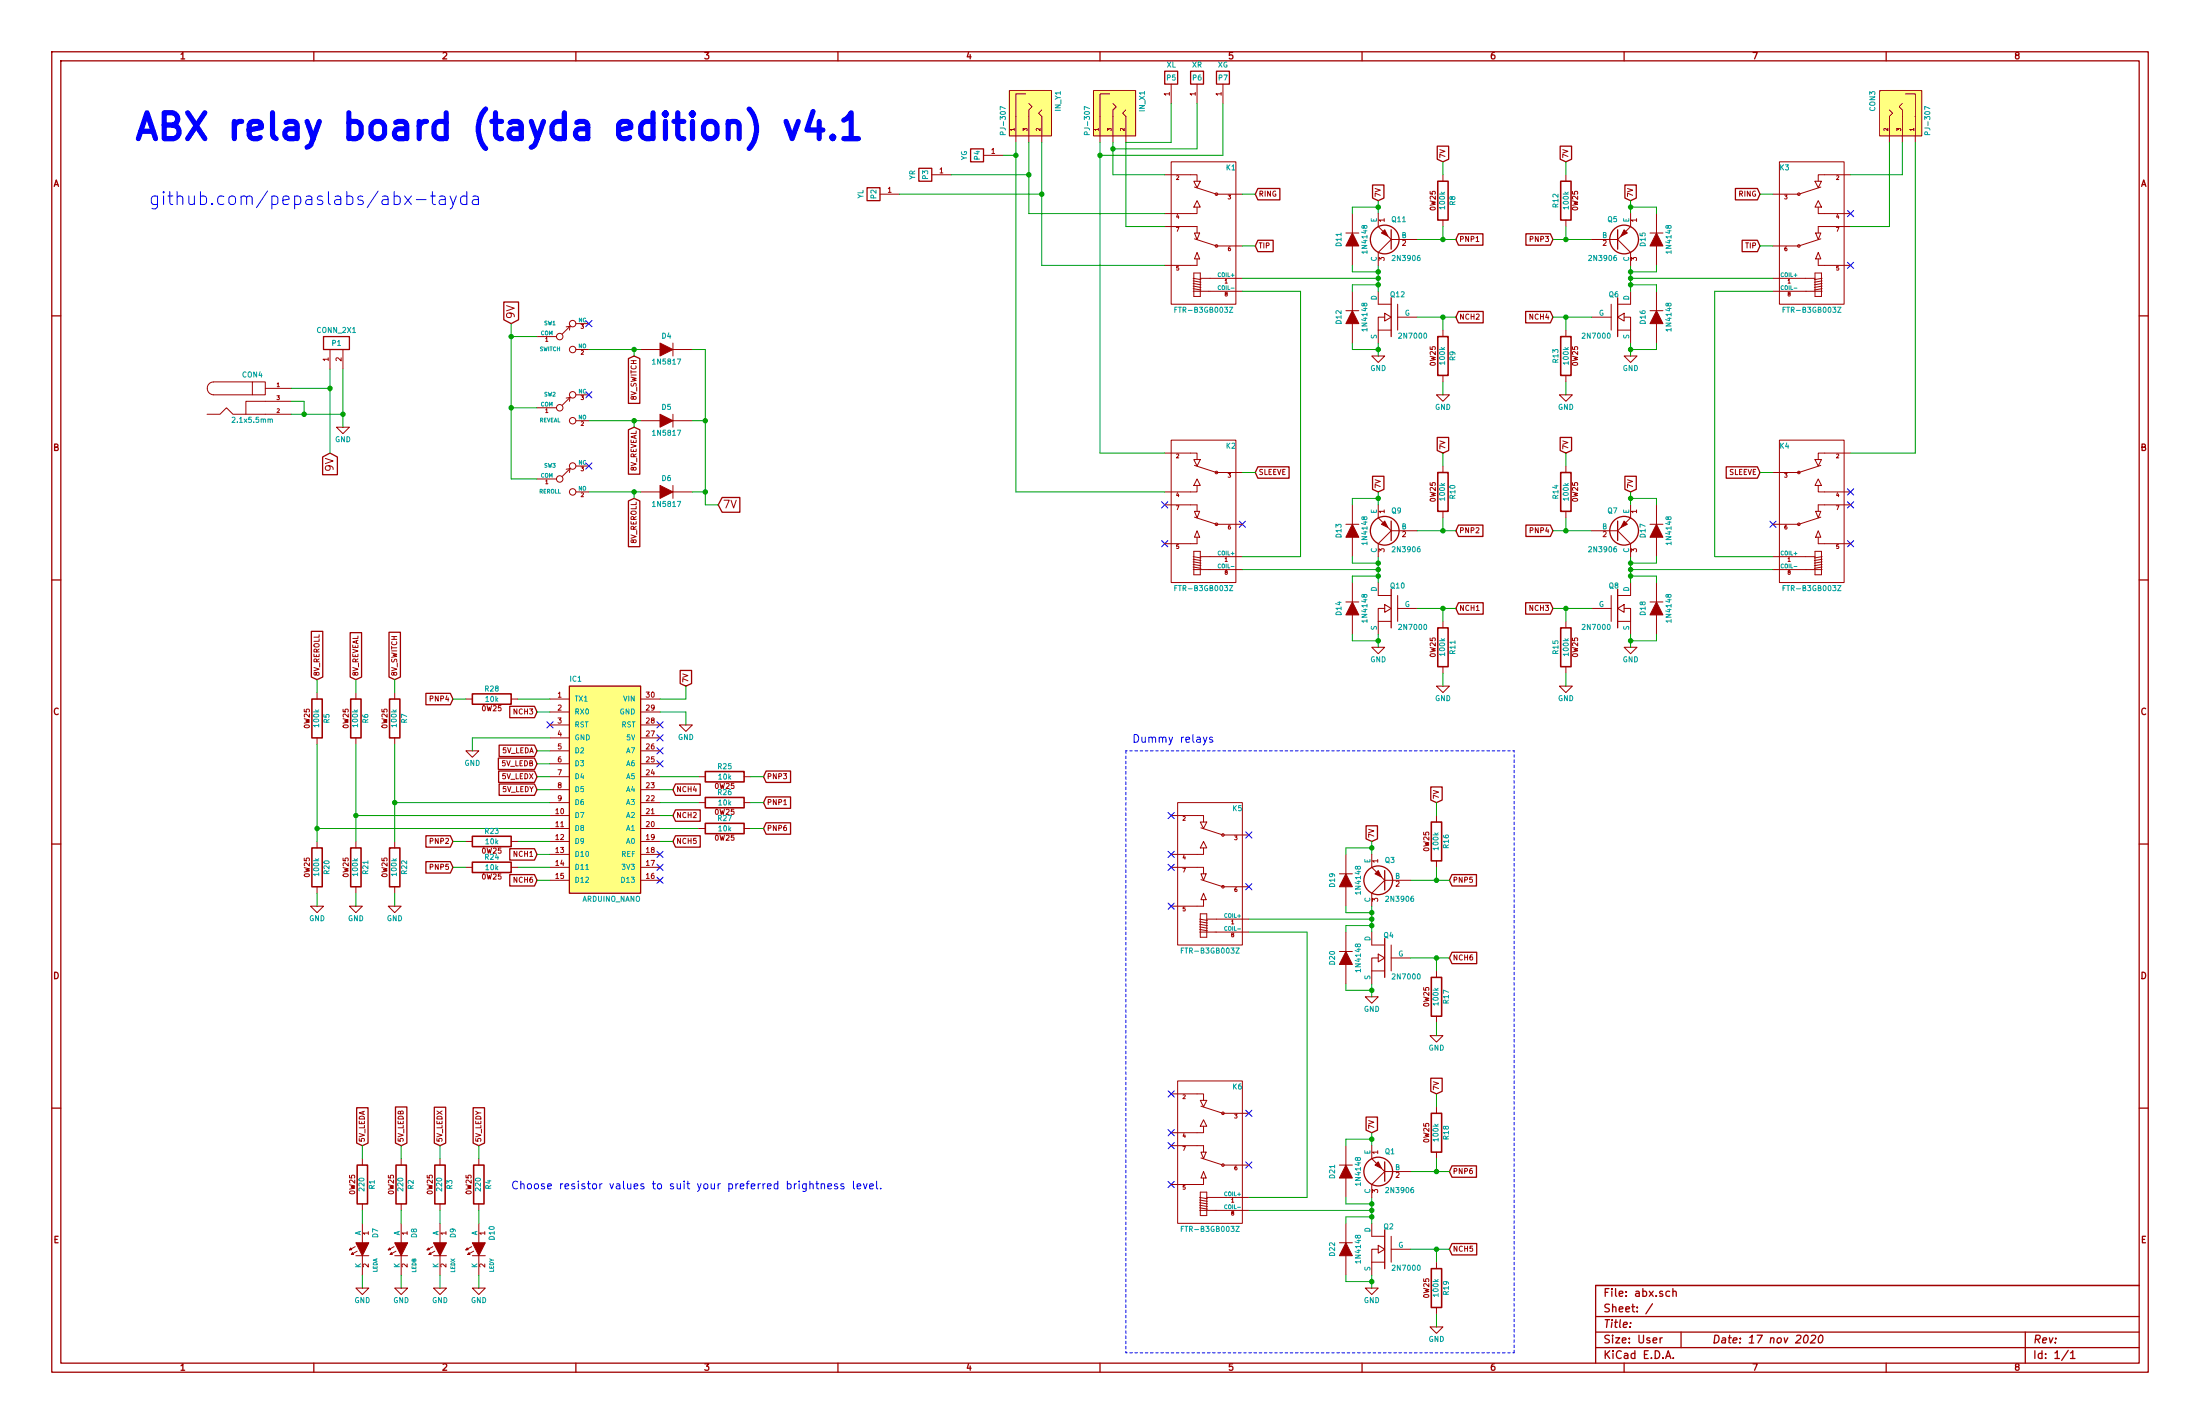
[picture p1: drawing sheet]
EESchema Schematic File Version 2
LIBS:PL_analog_ICs
LIBS:PL_capacitors
LIBS:PL_comms
LIBS:PL_connectors
LIBS:PL_diodes
LIBS:PL_displays
LIBS:PL_GPIB
LIBS:PL_inductors
LIBS:PL_LEDs
LIBS:PL_microcontrollers
LIBS:PL_mounting_holes
LIBS:PL_opamps
LIBS:PL_opto
LIBS:PL_power
LIBS:PL_references
LIBS:PL_regulators
LIBS:PL_relays
LIBS:PL_resistors
LIBS:PL_sensors
LIBS:PL_switchers
LIBS:PL_switches
LIBS:PL_transistors
LIBS:power
LIBS:device
LIBS:transistors
LIBS:conn
LIBS:linear
LIBS:regul
LIBS:74xx
LIBS:cmos4000
LIBS:adc-dac
LIBS:memory
LIBS:xilinx
LIBS:special
LIBS:microcontrollers
LIBS:dsp
LIBS:microchip
LIBS:analog_switches
LIBS:motorola
LIBS:texas
LIBS:intel
LIBS:audio
LIBS:interface
LIBS:digital-audio
LIBS:philips
LIBS:display
LIBS:cypress
LIBS:siliconi
LIBS:opto
LIBS:atmel
LIBS:contrib
LIBS:valves
EELAYER 27 0
EELAYER END
$Descr User 17000 11000
encoding utf-8
Sheet 1 1
Title ""
Date "17 nov 2020"
Rev ""
Comp ""
Comment1 ""
Comment2 ""
Comment3 ""
Comment4 ""
$EndDescr
$Comp
L CONN_2X1 P1
U 1 1
P 2600 2650
F 0 "P1" V 2600 2650 40  0000 C CNN
F 1 "CONN_2X1" V 2700 2650 40  0000 C CNN
F 2 "~" H 2650 2650 60  0000 C CNN
F 3 "~" H 2650 2650 60  0000 C CNN
	1    2600 2650
	0    -1   -1   0   
$EndComp
$Comp
L GND #PWR01
U 1 1
P 2650 3300
F 0 "#PWR01" H 2650 3100 50  0001 C CNN
F 1 "GND" H 2650 3200 40  0000 C CNN
F 2 "~" H 2650 3300 50  0000 C CNN
F 3 "~" H 2650 3300 50  0000 C CNN
	1    2650 3300
	1    0    0    -1  
$EndComp
Text GLabel 2550 3500 3    60   Input ~ 0
9V
$Comp
L LED D10
U 1 1
P 3700 9650
F 0 "D10" H 3575 9750 40  0000 C CNN
F 1 "LEDY" H 3825 9750 30  0000 C CNN
F 2 "~" H 3700 9650 60  0000 C CNN
F 3 "~" H 3700 9650 60  0000 C CNN
	1    3700 9650
	0    1    1    0   
$EndComp
$Comp
L R_0W25 R4
U 1 1
P 3700 9150
F 0 "R4" V 3780 9150 40  0000 C CNN
F 1 "220" V 3700 9150 40  0000 C CNN
F 2 "~" V 3630 9150 30  0000 C CNN
F 3 "~" H 3700 9150 30  0000 C CNN
	1    3700 9150
	1    0    0    -1  
$EndComp
$Comp
L GND #PWR02
U 1 1
P 3700 9950
F 0 "#PWR02" H 3700 9750 50  0001 C CNN
F 1 "GND" H 3700 9850 40  0000 C CNN
F 2 "~" H 3700 9950 50  0000 C CNN
F 3 "~" H 3700 9950 50  0000 C CNN
	1    3700 9950
	1    0    0    -1  
$EndComp
Text GLabel 10650 1550 1    40   Input ~ 0
7V
$Comp
L TRS35 IN_X1
U 1 1
P 8600 800
F 0 "IN_X1" H 8500 1025 40  0000 L CNN
F 1 "PJ-307" H 8850 600 40  0000 R CNN
F 2 "~" H 8600 800 60  0000 C CNN
F 3 "~" H 8600 800 60  0000 C CNN
	1    8600 800 
	0    1    1    0   
$EndComp
$Comp
L TRS35 IN_Y1
U 1 1
P 7950 800
F 0 "IN_Y1" H 7850 1025 40  0000 L CNN
F 1 "PJ-307" H 8200 600 40  0000 R CNN
F 2 "~" H 7950 800 60  0000 C CNN
F 3 "~" H 7950 800 60  0000 C CNN
	1    7950 800 
	0    1    1    0   
$EndComp
NoConn ~ 9000 3900
NoConn ~ 9000 4200
NoConn ~ 9600 4050
$Comp
L LED D9
U 1 1
P 3400 9650
F 0 "D9" H 3275 9750 40  0000 C CNN
F 1 "LEDX" H 3525 9750 30  0000 C CNN
F 2 "~" H 3400 9650 60  0000 C CNN
F 3 "~" H 3400 9650 60  0000 C CNN
	1    3400 9650
	0    1    1    0   
$EndComp
$Comp
L R_0W25 R3
U 1 1
P 3400 9150
F 0 "R3" V 3480 9150 40  0000 C CNN
F 1 "220" V 3400 9150 40  0000 C CNN
F 2 "~" V 3330 9150 30  0000 C CNN
F 3 "~" H 3400 9150 30  0000 C CNN
	1    3400 9150
	1    0    0    -1  
$EndComp
$Comp
L GND #PWR03
U 1 1
P 3400 9950
F 0 "#PWR03" H 3400 9750 50  0001 C CNN
F 1 "GND" H 3400 9850 40  0000 C CNN
F 2 "~" H 3400 9950 50  0000 C CNN
F 3 "~" H 3400 9950 50  0000 C CNN
	1    3400 9950
	1    0    0    -1  
$EndComp
$Comp
L LED D8
U 1 1
P 3100 9650
F 0 "D8" H 2975 9750 40  0000 C CNN
F 1 "LEDB" H 3225 9750 30  0000 C CNN
F 2 "~" H 3100 9650 60  0000 C CNN
F 3 "~" H 3100 9650 60  0000 C CNN
	1    3100 9650
	0    1    1    0   
$EndComp
$Comp
L R_0W25 R2
U 1 1
P 3100 9150
F 0 "R2" V 3180 9150 40  0000 C CNN
F 1 "220" V 3100 9150 40  0000 C CNN
F 2 "~" V 3030 9150 30  0000 C CNN
F 3 "~" H 3100 9150 30  0000 C CNN
	1    3100 9150
	1    0    0    -1  
$EndComp
$Comp
L GND #PWR04
U 1 1
P 3100 9950
F 0 "#PWR04" H 3100 9750 50  0001 C CNN
F 1 "GND" H 3100 9850 40  0000 C CNN
F 2 "~" H 3100 9950 50  0000 C CNN
F 3 "~" H 3100 9950 50  0000 C CNN
	1    3100 9950
	1    0    0    -1  
$EndComp
$Comp
L LED D7
U 1 1
P 2800 9650
F 0 "D7" H 2675 9750 40  0000 C CNN
F 1 "LEDA" H 2925 9750 30  0000 C CNN
F 2 "~" H 2800 9650 60  0000 C CNN
F 3 "~" H 2800 9650 60  0000 C CNN
	1    2800 9650
	0    1    1    0   
$EndComp
$Comp
L R_0W25 R1
U 1 1
P 2800 9150
F 0 "R1" V 2880 9150 40  0000 C CNN
F 1 "220" V 2800 9150 40  0000 C CNN
F 2 "~" V 2730 9150 30  0000 C CNN
F 3 "~" H 2800 9150 30  0000 C CNN
	1    2800 9150
	1    0    0    -1  
$EndComp
$Comp
L GND #PWR05
U 1 1
P 2800 9950
F 0 "#PWR05" H 2800 9750 50  0001 C CNN
F 1 "GND" H 2800 9850 40  0000 C CNN
F 2 "~" H 2800 9950 50  0000 C CNN
F 3 "~" H 2800 9950 50  0000 C CNN
	1    2800 9950
	1    0    0    -1  
$EndComp
Text GLabel 3950 2500 1    60   Input ~ 0
9V
Text GLabel 5550 3900 2    60   Input ~ 0
7V
$Comp
L DIODE D4
U 1 1
P 5150 2700
F 0 "D4" H 5150 2800 40  0000 C CNN
F 1 "1N5817" H 5150 2600 40  0000 C CNN
F 2 "~" H 5150 2700 60  0000 C CNN
F 3 "~" H 5150 2700 60  0000 C CNN
	1    5150 2700
	1    0    0    -1  
$EndComp
$Comp
L DIODE D5
U 1 1
P 5150 3250
F 0 "D5" H 5150 3350 40  0000 C CNN
F 1 "1N5817" H 5150 3150 40  0000 C CNN
F 2 "~" H 5150 3250 60  0000 C CNN
F 3 "~" H 5150 3250 60  0000 C CNN
	1    5150 3250
	1    0    0    -1  
$EndComp
$Comp
L DIODE D6
U 1 1
P 5150 3800
F 0 "D6" H 5150 3900 40  0000 C CNN
F 1 "1N5817" H 5150 3700 40  0000 C CNN
F 2 "~" H 5150 3800 60  0000 C CNN
F 3 "~" H 5150 3800 60  0000 C CNN
	1    5150 3800
	1    0    0    -1  
$EndComp
Text GLabel 4900 2750 3    40   Input ~ 0
8V_SWITCH
Text GLabel 4900 3300 3    40   Input ~ 0
8V_REVEAL
Text GLabel 4900 3850 3    40   Input ~ 0
8V_REROLL
Text GLabel 2800 8850 1    40   Input ~ 0
5V_LEDA
Text GLabel 3100 8850 1    40   Input ~ 0
5V_LEDB
Text GLabel 3400 8850 1    40   Input ~ 0
5V_LEDX
Text GLabel 3700 8850 1    40   Input ~ 0
5V_LEDY
Text GLabel 5300 5300 1    40   Input ~ 0
7V
NoConn ~ 4250 5600
NoConn ~ 5100 5900
NoConn ~ 5100 5800
$Comp
L GND #PWR06
U 1 1
P 5300 5600
F 0 "#PWR06" H 5300 5400 50  0001 C CNN
F 1 "GND" H 5300 5500 40  0000 C CNN
F 2 "~" H 5300 5600 50  0000 C CNN
F 3 "~" H 5300 5600 50  0000 C CNN
	1    5300 5600
	1    0    0    -1  
$EndComp
$Comp
L GND #PWR07
U 1 1
P 3650 5800
F 0 "#PWR07" H 3650 5600 50  0001 C CNN
F 1 "GND" H 3650 5700 40  0000 C CNN
F 2 "~" H 3650 5800 50  0000 C CNN
F 3 "~" H 3650 5800 50  0000 C CNN
	1    3650 5800
	1    0    0    -1  
$EndComp
NoConn ~ 5100 6700
NoConn ~ 5100 6600
NoConn ~ 5100 6800
NoConn ~ 5100 5600
Text GLabel 4150 5800 0    40   Input ~ 0
5V_LEDA
Text GLabel 4150 5900 0    40   Input ~ 0
5V_LEDB
Text GLabel 4150 6000 0    40   Input ~ 0
5V_LEDX
Text GLabel 4150 6100 0    40   Input ~ 0
5V_LEDY
Text GLabel 3050 5250 1    40   Input ~ 0
8V_SWITCH
Text GLabel 2750 5250 1    40   Input ~ 0
8V_REVEAL
Text GLabel 2450 5250 1    40   Input ~ 0
8V_REROLL
$Comp
L R_0W25 R7
U 1 1
P 3050 5550
F 0 "R7" V 3130 5550 40  0000 C CNN
F 1 "100k" V 3050 5550 40  0000 C CNN
F 2 "~" V 2980 5550 30  0000 C CNN
F 3 "~" H 3050 5550 30  0000 C CNN
	1    3050 5550
	1    0    0    -1  
$EndComp
$Comp
L R_0W25 R6
U 1 1
P 2750 5550
F 0 "R6" V 2830 5550 40  0000 C CNN
F 1 "100k" V 2750 5550 40  0000 C CNN
F 2 "~" V 2680 5550 30  0000 C CNN
F 3 "~" H 2750 5550 30  0000 C CNN
	1    2750 5550
	1    0    0    -1  
$EndComp
$Comp
L R_0W25 R5
U 1 1
P 2450 5550
F 0 "R5" V 2530 5550 40  0000 C CNN
F 1 "100k" V 2450 5550 40  0000 C CNN
F 2 "~" V 2380 5550 30  0000 C CNN
F 3 "~" H 2450 5550 30  0000 C CNN
	1    2450 5550
	1    0    0    -1  
$EndComp
$Comp
L RELAY_2_FORM_C K1
U 1 1
P 9300 2000
F 0 "K1" H 9050 2700 40  0000 L CNN
F 1 "FTR-B3GB003Z" H 9300 1600 40  0000 C CNN
F 2 "~" H 9295 2180 60  0000 C CNN
F 3 "~" H 9295 2180 60  0000 C CNN
	1    9300 2000
	-1   0    0    -1  
$EndComp
$Comp
L RELAY_2_FORM_C K2
U 1 1
P 9300 4150
F 0 "K2" H 9050 4850 40  0000 L CNN
F 1 "FTR-B3GB003Z" H 9300 3750 40  0000 C CNN
F 2 "~" H 9295 4330 60  0000 C CNN
F 3 "~" H 9295 4330 60  0000 C CNN
	1    9300 4150
	-1   0    0    -1  
$EndComp
$Comp
L NCH_SGD Q10
U 1 1
P 10750 4700
F 0 "Q10" H 10760 4870 40  0000 R CNN
F 1 "2N7000" H 10700 4550 40  0000 R CNN
F 2 "~" H 10750 4700 60  0000 C CNN
F 3 "~" H 10750 4700 60  0000 C CNN
	1    10750 4700
	-1   0    0    -1  
$EndComp
Text GLabel 9700 1500 2    40   Input ~ 0
RING
Text GLabel 9700 1900 2    40   Input ~ 0
TIP
$Comp
L GND #PWR08
U 1 1
P 10650 5000
F 0 "#PWR08" H 10650 4800 50  0001 C CNN
F 1 "GND" H 10650 4900 40  0000 C CNN
F 2 "~" H 10650 5000 50  0000 C CNN
F 3 "~" H 10650 5000 50  0000 C CNN
	1    10650 5000
	1    0    0    -1  
$EndComp
$Comp
L NCH_SGD Q12
U 1 1
P 10750 2450
F 0 "Q12" H 10760 2620 40  0000 R CNN
F 1 "2N7000" H 10700 2300 40  0000 R CNN
F 2 "~" H 10750 2450 60  0000 C CNN
F 3 "~" H 10750 2450 60  0000 C CNN
	1    10750 2450
	-1   0    0    -1  
$EndComp
$Comp
L GND #PWR09
U 1 1
P 10650 2750
F 0 "#PWR09" H 10650 2550 50  0001 C CNN
F 1 "GND" H 10650 2650 40  0000 C CNN
F 2 "~" H 10650 2750 50  0000 C CNN
F 3 "~" H 10650 2750 50  0000 C CNN
	1    10650 2750
	1    0    0    -1  
$EndComp
Text GLabel 10650 3800 1    40   Input ~ 0
7V
Text GLabel 9700 3650 2    40   Input ~ 0
SLEEVE
$Comp
L R_0W25 R8
U 1 1
P 11150 1550
F 0 "R8" V 11230 1550 40  0000 C CNN
F 1 "100k" V 11150 1550 40  0000 C CNN
F 2 "~" V 11080 1550 30  0000 C CNN
F 3 "~" H 11150 1550 30  0000 C CNN
	1    11150 1550
	1    0    0    -1  
$EndComp
Text GLabel 11150 1250 1    40   Input ~ 0
7V
$Comp
L R_0W25 R9
U 1 1
P 11150 2750
F 0 "R9" V 11230 2750 40  0000 C CNN
F 1 "100k" V 11150 2750 40  0000 C CNN
F 2 "~" V 11080 2750 30  0000 C CNN
F 3 "~" H 11150 2750 30  0000 C CNN
	1    11150 2750
	1    0    0    -1  
$EndComp
$Comp
L GND #PWR010
U 1 1
P 11150 3050
F 0 "#PWR010" H 11150 2850 50  0001 C CNN
F 1 "GND" H 11150 2950 40  0000 C CNN
F 2 "~" H 11150 3050 50  0000 C CNN
F 3 "~" H 11150 3050 50  0000 C CNN
	1    11150 3050
	1    0    0    -1  
$EndComp
$Comp
L R_0W25 R10
U 1 1
P 11150 3800
F 0 "R10" V 11230 3800 40  0000 C CNN
F 1 "100k" V 11150 3800 40  0000 C CNN
F 2 "~" V 11080 3800 30  0000 C CNN
F 3 "~" H 11150 3800 30  0000 C CNN
	1    11150 3800
	1    0    0    -1  
$EndComp
Text GLabel 11150 3500 1    40   Input ~ 0
7V
$Comp
L R_0W25 R11
U 1 1
P 11150 5000
F 0 "R11" V 11230 5000 40  0000 C CNN
F 1 "100k" V 11150 5000 40  0000 C CNN
F 2 "~" V 11080 5000 30  0000 C CNN
F 3 "~" H 11150 5000 30  0000 C CNN
	1    11150 5000
	1    0    0    -1  
$EndComp
$Comp
L GND #PWR011
U 1 1
P 11150 5300
F 0 "#PWR011" H 11150 5100 50  0001 C CNN
F 1 "GND" H 11150 5200 40  0000 C CNN
F 2 "~" H 11150 5300 50  0000 C CNN
F 3 "~" H 11150 5300 50  0000 C CNN
	1    11150 5300
	1    0    0    -1  
$EndComp
Text GLabel 11250 1850 2    40   Input ~ 0
PNP1
Text GLabel 11250 2450 2    40   Input ~ 0
NCH2
Text GLabel 11250 4100 2    40   Input ~ 0
PNP2
Text GLabel 11250 4700 2    40   Input ~ 0
NCH1
Text GLabel 12600 1550 1    40   Input ~ 0
7V
$Comp
L TRS35 CON3
U 1 1
P 14700 800
F 0 "CON3" H 14600 1025 40  0000 L CNN
F 1 "PJ-307" H 14950 600 40  0000 R CNN
F 2 "~" H 14700 800 60  0000 C CNN
F 3 "~" H 14700 800 60  0000 C CNN
	1    14700 800 
	0    -1   1    0   
$EndComp
NoConn ~ 14300 3900
NoConn ~ 14300 4200
NoConn ~ 13700 4050
$Comp
L RELAY_2_FORM_C K3
U 1 1
P 14000 2000
F 0 "K3" H 13750 2700 40  0000 L CNN
F 1 "FTR-B3GB003Z" H 14000 1600 40  0000 C CNN
F 2 "~" H 13995 2180 60  0000 C CNN
F 3 "~" H 13995 2180 60  0000 C CNN
	1    14000 2000
	1    0    0    -1  
$EndComp
$Comp
L RELAY_2_FORM_C K4
U 1 1
P 14000 4150
F 0 "K4" H 13750 4850 40  0000 L CNN
F 1 "FTR-B3GB003Z" H 14000 3750 40  0000 C CNN
F 2 "~" H 13995 4330 60  0000 C CNN
F 3 "~" H 13995 4330 60  0000 C CNN
	1    14000 4150
	1    0    0    -1  
$EndComp
$Comp
L NCH_SGD Q8
U 1 1
P 12500 4700
F 0 "Q8" H 12510 4870 40  0000 R CNN
F 1 "2N7000" H 12450 4550 40  0000 R CNN
F 2 "~" H 12500 4700 60  0000 C CNN
F 3 "~" H 12500 4700 60  0000 C CNN
	1    12500 4700
	1    0    0    -1  
$EndComp
Text GLabel 13600 1500 0    40   Input ~ 0
RING
Text GLabel 13600 1900 0    40   Input ~ 0
TIP
$Comp
L GND #PWR012
U 1 1
P 12600 5000
F 0 "#PWR012" H 12600 4800 50  0001 C CNN
F 1 "GND" H 12600 4900 40  0000 C CNN
F 2 "~" H 12600 5000 50  0000 C CNN
F 3 "~" H 12600 5000 50  0000 C CNN
	1    12600 5000
	-1   0    0    -1  
$EndComp
$Comp
L NCH_SGD Q6
U 1 1
P 12500 2450
F 0 "Q6" H 12510 2620 40  0000 R CNN
F 1 "2N7000" H 12450 2300 40  0000 R CNN
F 2 "~" H 12500 2450 60  0000 C CNN
F 3 "~" H 12500 2450 60  0000 C CNN
	1    12500 2450
	1    0    0    -1  
$EndComp
$Comp
L GND #PWR013
U 1 1
P 12600 2750
F 0 "#PWR013" H 12600 2550 50  0001 C CNN
F 1 "GND" H 12600 2650 40  0000 C CNN
F 2 "~" H 12600 2750 50  0000 C CNN
F 3 "~" H 12600 2750 50  0000 C CNN
	1    12600 2750
	-1   0    0    -1  
$EndComp
Text GLabel 12600 3800 1    40   Input ~ 0
7V
Text GLabel 13600 3650 0    40   Input ~ 0
SLEEVE
$Comp
L R_0W25 R12
U 1 1
P 12100 1550
F 0 "R12" V 12180 1550 40  0000 C CNN
F 1 "100k" V 12100 1550 40  0000 C CNN
F 2 "~" V 12030 1550 30  0000 C CNN
F 3 "~" H 12100 1550 30  0000 C CNN
	1    12100 1550
	-1   0    0    -1  
$EndComp
Text GLabel 12100 1250 1    40   Input ~ 0
7V
$Comp
L R_0W25 R13
U 1 1
P 12100 2750
F 0 "R13" V 12180 2750 40  0000 C CNN
F 1 "100k" V 12100 2750 40  0000 C CNN
F 2 "~" V 12030 2750 30  0000 C CNN
F 3 "~" H 12100 2750 30  0000 C CNN
	1    12100 2750
	-1   0    0    -1  
$EndComp
$Comp
L GND #PWR014
U 1 1
P 12100 3050
F 0 "#PWR014" H 12100 2850 50  0001 C CNN
F 1 "GND" H 12100 2950 40  0000 C CNN
F 2 "~" H 12100 3050 50  0000 C CNN
F 3 "~" H 12100 3050 50  0000 C CNN
	1    12100 3050
	-1   0    0    -1  
$EndComp
$Comp
L R_0W25 R14
U 1 1
P 12100 3800
F 0 "R14" V 12180 3800 40  0000 C CNN
F 1 "100k" V 12100 3800 40  0000 C CNN
F 2 "~" V 12030 3800 30  0000 C CNN
F 3 "~" H 12100 3800 30  0000 C CNN
	1    12100 3800
	-1   0    0    -1  
$EndComp
Text GLabel 12100 3500 1    40   Input ~ 0
7V
$Comp
L R_0W25 R15
U 1 1
P 12100 5000
F 0 "R15" V 12180 5000 40  0000 C CNN
F 1 "100k" V 12100 5000 40  0000 C CNN
F 2 "~" V 12030 5000 30  0000 C CNN
F 3 "~" H 12100 5000 30  0000 C CNN
	1    12100 5000
	-1   0    0    -1  
$EndComp
$Comp
L GND #PWR015
U 1 1
P 12100 5300
F 0 "#PWR015" H 12100 5100 50  0001 C CNN
F 1 "GND" H 12100 5200 40  0000 C CNN
F 2 "~" H 12100 5300 50  0000 C CNN
F 3 "~" H 12100 5300 50  0000 C CNN
	1    12100 5300
	-1   0    0    -1  
$EndComp
Text GLabel 12000 1850 0    40   Input ~ 0
PNP3
Text GLabel 12000 2450 0    40   Input ~ 0
NCH4
Text GLabel 12000 4100 0    40   Input ~ 0
PNP4
Text GLabel 12000 4700 0    40   Input ~ 0
NCH3
NoConn ~ 14300 1650
NoConn ~ 14300 2050
NoConn ~ 14300 3800
Text GLabel 10600 6500 1    40   Input ~ 0
7V
NoConn ~ 9050 8850
NoConn ~ 9050 9150
NoConn ~ 9650 9000
$Comp
L RELAY_2_FORM_C K5
U 1 1
P 9350 6950
F 0 "K5" H 9100 7650 40  0000 L CNN
F 1 "FTR-B3GB003Z" H 9350 6550 40  0000 C CNN
F 2 "~" H 9345 7130 60  0000 C CNN
F 3 "~" H 9345 7130 60  0000 C CNN
	1    9350 6950
	-1   0    0    -1  
$EndComp
$Comp
L RELAY_2_FORM_C K6
U 1 1
P 9350 9100
F 0 "K6" H 9100 9800 40  0000 L CNN
F 1 "FTR-B3GB003Z" H 9350 8700 40  0000 C CNN
F 2 "~" H 9345 9280 60  0000 C CNN
F 3 "~" H 9345 9280 60  0000 C CNN
	1    9350 9100
	-1   0    0    -1  
$EndComp
$Comp
L NCH_SGD Q2
U 1 1
P 10700 9650
F 0 "Q2" H 10710 9820 40  0000 R CNN
F 1 "2N7000" H 10650 9500 40  0000 R CNN
F 2 "~" H 10700 9650 60  0000 C CNN
F 3 "~" H 10700 9650 60  0000 C CNN
	1    10700 9650
	-1   0    0    -1  
$EndComp
$Comp
L GND #PWR016
U 1 1
P 10600 9950
F 0 "#PWR016" H 10600 9750 50  0001 C CNN
F 1 "GND" H 10600 9850 40  0000 C CNN
F 2 "~" H 10600 9950 50  0000 C CNN
F 3 "~" H 10600 9950 50  0000 C CNN
	1    10600 9950
	1    0    0    -1  
$EndComp
$Comp
L NCH_SGD Q4
U 1 1
P 10700 7400
F 0 "Q4" H 10710 7570 40  0000 R CNN
F 1 "2N7000" H 10650 7250 40  0000 R CNN
F 2 "~" H 10700 7400 60  0000 C CNN
F 3 "~" H 10700 7400 60  0000 C CNN
	1    10700 7400
	-1   0    0    -1  
$EndComp
$Comp
L GND #PWR017
U 1 1
P 10600 7700
F 0 "#PWR017" H 10600 7500 50  0001 C CNN
F 1 "GND" H 10600 7600 40  0000 C CNN
F 2 "~" H 10600 7700 50  0000 C CNN
F 3 "~" H 10600 7700 50  0000 C CNN
	1    10600 7700
	1    0    0    -1  
$EndComp
Text GLabel 10600 8750 1    40   Input ~ 0
7V
$Comp
L R_0W25 R16
U 1 1
P 11100 6500
F 0 "R16" V 11180 6500 40  0000 C CNN
F 1 "100k" V 11100 6500 40  0000 C CNN
F 2 "~" V 11030 6500 30  0000 C CNN
F 3 "~" H 11100 6500 30  0000 C CNN
	1    11100 6500
	1    0    0    -1  
$EndComp
Text GLabel 11100 6200 1    40   Input ~ 0
7V
$Comp
L R_0W25 R17
U 1 1
P 11100 7700
F 0 "R17" V 11180 7700 40  0000 C CNN
F 1 "100k" V 11100 7700 40  0000 C CNN
F 2 "~" V 11030 7700 30  0000 C CNN
F 3 "~" H 11100 7700 30  0000 C CNN
	1    11100 7700
	1    0    0    -1  
$EndComp
$Comp
L GND #PWR018
U 1 1
P 11100 8000
F 0 "#PWR018" H 11100 7800 50  0001 C CNN
F 1 "GND" H 11100 7900 40  0000 C CNN
F 2 "~" H 11100 8000 50  0000 C CNN
F 3 "~" H 11100 8000 50  0000 C CNN
	1    11100 8000
	1    0    0    -1  
$EndComp
$Comp
L R_0W25 R18
U 1 1
P 11100 8750
F 0 "R18" V 11180 8750 40  0000 C CNN
F 1 "100k" V 11100 8750 40  0000 C CNN
F 2 "~" V 11030 8750 30  0000 C CNN
F 3 "~" H 11100 8750 30  0000 C CNN
	1    11100 8750
	1    0    0    -1  
$EndComp
Text GLabel 11100 8450 1    40   Input ~ 0
7V
$Comp
L R_0W25 R19
U 1 1
P 11100 9950
F 0 "R19" V 11180 9950 40  0000 C CNN
F 1 "100k" V 11100 9950 40  0000 C CNN
F 2 "~" V 11030 9950 30  0000 C CNN
F 3 "~" H 11100 9950 30  0000 C CNN
	1    11100 9950
	1    0    0    -1  
$EndComp
$Comp
L GND #PWR019
U 1 1
P 11100 10250
F 0 "#PWR019" H 11100 10050 50  0001 C CNN
F 1 "GND" H 11100 10150 40  0000 C CNN
F 2 "~" H 11100 10250 50  0000 C CNN
F 3 "~" H 11100 10250 50  0000 C CNN
	1    11100 10250
	1    0    0    -1  
$EndComp
Text GLabel 11200 6800 2    40   Input ~ 0
PNP5
Text GLabel 11200 7400 2    40   Input ~ 0
NCH6
Text GLabel 11200 9050 2    40   Input ~ 0
PNP6
Text GLabel 11200 9650 2    40   Input ~ 0
NCH5
NoConn ~ 9050 6300
NoConn ~ 9050 6600
NoConn ~ 9050 6700
NoConn ~ 9050 7000
NoConn ~ 9050 8450
NoConn ~ 9050 8750
NoConn ~ 5100 5700
Text GLabel 5900 6200 2    40   Input ~ 0
PNP1
Text GLabel 4150 6600 0    40   Input ~ 0
NCH1
Text GLabel 3500 6500 0    40   Input ~ 0
PNP2
Text GLabel 5200 6300 2    40   Input ~ 0
NCH2
Text GLabel 5900 6000 2    40   Input ~ 0
PNP3
Text GLabel 4150 5500 0    40   Input ~ 0
NCH3
Text GLabel 3500 5400 0    40   Input ~ 0
PNP4
Text GLabel 3500 6700 0    40   Input ~ 0
PNP5
Text GLabel 5900 6400 2    40   Input ~ 0
PNP6
Text GLabel 5200 6100 2    40   Input ~ 0
NCH4
Text GLabel 4150 6800 0    40   Input ~ 0
NCH6
Text GLabel 5200 6500 2    40   Input ~ 0
NCH5
$Comp
L DIODE D21
U 1 1
P 10400 9050
F 0 "D21" H 10400 9150 40  0000 C CNN
F 1 "1N4148" H 10400 8950 40  0000 C CNN
F 2 "~" H 10400 9050 60  0000 C CNN
F 3 "~" H 10400 9050 60  0000 C CNN
	1    10400 9050
	0    -1   -1   0   
$EndComp
$Comp
L DIODE D22
U 1 1
P 10400 9650
F 0 "D22" H 10400 9750 40  0000 C CNN
F 1 "1N4148" H 10400 9550 40  0000 C CNN
F 2 "~" H 10400 9650 60  0000 C CNN
F 3 "~" H 10400 9650 60  0000 C CNN
	1    10400 9650
	0    -1   -1   0   
$EndComp
$Comp
L DIODE D20
U 1 1
P 10400 7400
F 0 "D20" H 10400 7500 40  0000 C CNN
F 1 "1N4148" H 10400 7300 40  0000 C CNN
F 2 "~" H 10400 7400 60  0000 C CNN
F 3 "~" H 10400 7400 60  0000 C CNN
	1    10400 7400
	0    -1   -1   0   
$EndComp
$Comp
L DIODE D19
U 1 1
P 10400 6800
F 0 "D19" H 10400 6900 40  0000 C CNN
F 1 "1N4148" H 10400 6700 40  0000 C CNN
F 2 "~" H 10400 6800 60  0000 C CNN
F 3 "~" H 10400 6800 60  0000 C CNN
	1    10400 6800
	0    -1   -1   0   
$EndComp
$Comp
L DIODE D14
U 1 1
P 10450 4700
F 0 "D14" H 10450 4800 40  0000 C CNN
F 1 "1N4148" H 10450 4600 40  0000 C CNN
F 2 "~" H 10450 4700 60  0000 C CNN
F 3 "~" H 10450 4700 60  0000 C CNN
	1    10450 4700
	0    -1   -1   0   
$EndComp
$Comp
L DIODE D13
U 1 1
P 10450 4100
F 0 "D13" H 10450 4200 40  0000 C CNN
F 1 "1N4148" H 10450 4000 40  0000 C CNN
F 2 "~" H 10450 4100 60  0000 C CNN
F 3 "~" H 10450 4100 60  0000 C CNN
	1    10450 4100
	0    -1   -1   0   
$EndComp
$Comp
L DIODE D17
U 1 1
P 12800 4100
F 0 "D17" H 12800 4200 40  0000 C CNN
F 1 "1N4148" H 12800 4000 40  0000 C CNN
F 2 "~" H 12800 4100 60  0000 C CNN
F 3 "~" H 12800 4100 60  0000 C CNN
	1    12800 4100
	0    -1   -1   0   
$EndComp
$Comp
L DIODE D18
U 1 1
P 12800 4700
F 0 "D18" H 12800 4800 40  0000 C CNN
F 1 "1N4148" H 12800 4600 40  0000 C CNN
F 2 "~" H 12800 4700 60  0000 C CNN
F 3 "~" H 12800 4700 60  0000 C CNN
	1    12800 4700
	0    -1   -1   0   
$EndComp
$Comp
L DIODE D12
U 1 1
P 10450 2450
F 0 "D12" H 10450 2550 40  0000 C CNN
F 1 "1N4148" H 10450 2350 40  0000 C CNN
F 2 "~" H 10450 2450 60  0000 C CNN
F 3 "~" H 10450 2450 60  0000 C CNN
	1    10450 2450
	0    -1   -1   0   
$EndComp
$Comp
L DIODE D11
U 1 1
P 10450 1850
F 0 "D11" H 10450 1950 40  0000 C CNN
F 1 "1N4148" H 10450 1750 40  0000 C CNN
F 2 "~" H 10450 1850 60  0000 C CNN
F 3 "~" H 10450 1850 60  0000 C CNN
	1    10450 1850
	0    -1   -1   0   
$EndComp
$Comp
L DIODE D15
U 1 1
P 12800 1850
F 0 "D15" H 12800 1950 40  0000 C CNN
F 1 "1N4148" H 12800 1750 40  0000 C CNN
F 2 "~" H 12800 1850 60  0000 C CNN
F 3 "~" H 12800 1850 60  0000 C CNN
	1    12800 1850
	0    -1   -1   0   
$EndComp
$Comp
L DIODE D16
U 1 1
P 12800 2450
F 0 "D16" H 12800 2550 40  0000 C CNN
F 1 "1N4148" H 12800 2350 40  0000 C CNN
F 2 "~" H 12800 2450 60  0000 C CNN
F 3 "~" H 12800 2450 60  0000 C CNN
	1    12800 2450
	0    -1   -1   0   
$EndComp
$Comp
L ARDUINO_NANO IC1
U 1 1
P 4250 5400
F 0 "IC1" H 4400 5550 40  0000 L CNN
F 1 "ARDUINO_NANO" H 4950 3850 40  0000 R CNN
F 2 "~" H 4250 4300 40  0000 C CIN
F 3 "~" H 4250 4300 50  0000 C CNN
	1    4250 5400
	1    0    0    -1  
$EndComp
$Comp
L MICRO SW1
U 1 1
P 4150 2600
F 0 "SW1" H 4250 2700 30  0000 C CNN
F 1 "SWITCH" H 4250 2500 30  0000 C CNN
F 2 "~" H 4480 2600 60  0000 C CNN
F 3 "~" H 4480 2600 60  0000 C CNN
	1    4150 2600
	1    0    0    -1  
$EndComp
$Comp
L MICRO SW2
U 1 1
P 4150 3150
F 0 "SW2" H 4250 3250 30  0000 C CNN
F 1 "REVEAL" H 4250 3050 30  0000 C CNN
F 2 "~" H 4480 3150 60  0000 C CNN
F 3 "~" H 4480 3150 60  0000 C CNN
	1    4150 3150
	1    0    0    -1  
$EndComp
$Comp
L MICRO SW3
U 1 1
P 4150 3700
F 0 "SW3" H 4250 3800 30  0000 C CNN
F 1 "REROLL" H 4250 3600 30  0000 C CNN
F 2 "~" H 4480 3700 60  0000 C CNN
F 3 "~" H 4480 3700 60  0000 C CNN
	1    4150 3700
	1    0    0    -1  
$EndComp
NoConn ~ 4550 2500
NoConn ~ 4550 3050
NoConn ~ 4550 3600
$Comp
L BARREL_JACK CON4
U 1 1
P 1950 3100
F 0 "CON4" H 1950 3300 40  0000 C CNN
F 1 "2.1x5.5mm" H 1950 2950 40  0000 C CNN
F 2 "~" H 1950 3100 60  0000 C CNN
F 3 "~" H 1950 3100 60  0000 C CNN
	1    1950 3100
	1    0    0    -1  
$EndComp
NoConn ~ 9650 6450
NoConn ~ 9650 6850
NoConn ~ 9650 8600
$Comp
L R_0W25 R20
U 1 1
P 2450 6700
F 0 "R20" V 2530 6700 40  0000 C CNN
F 1 "100k" V 2450 6700 40  0000 C CNN
F 2 "~" V 2380 6700 30  0000 C CNN
F 3 "~" H 2450 6700 30  0000 C CNN
	1    2450 6700
	1    0    0    -1  
$EndComp
$Comp
L R_0W25 R21
U 1 1
P 2750 6700
F 0 "R21" V 2830 6700 40  0000 C CNN
F 1 "100k" V 2750 6700 40  0000 C CNN
F 2 "~" V 2680 6700 30  0000 C CNN
F 3 "~" H 2750 6700 30  0000 C CNN
	1    2750 6700
	1    0    0    -1  
$EndComp
$Comp
L R_0W25 R22
U 1 1
P 3050 6700
F 0 "R22" V 3130 6700 40  0000 C CNN
F 1 "100k" V 3050 6700 40  0000 C CNN
F 2 "~" V 2980 6700 30  0000 C CNN
F 3 "~" H 3050 6700 30  0000 C CNN
	1    3050 6700
	1    0    0    -1  
$EndComp
$Comp
L GND #PWR020
U 1 1
P 2450 7000
F 0 "#PWR020" H 2450 6800 50  0001 C CNN
F 1 "GND" H 2450 6900 40  0000 C CNN
F 2 "~" H 2450 7000 50  0000 C CNN
F 3 "~" H 2450 7000 50  0000 C CNN
	1    2450 7000
	1    0    0    -1  
$EndComp
$Comp
L GND #PWR021
U 1 1
P 2750 7000
F 0 "#PWR021" H 2750 6800 50  0001 C CNN
F 1 "GND" H 2750 6900 40  0000 C CNN
F 2 "~" H 2750 7000 50  0000 C CNN
F 3 "~" H 2750 7000 50  0000 C CNN
	1    2750 7000
	1    0    0    -1  
$EndComp
$Comp
L GND #PWR022
U 1 1
P 3050 7000
F 0 "#PWR022" H 3050 6800 50  0001 C CNN
F 1 "GND" H 3050 6900 40  0000 C CNN
F 2 "~" H 3050 7000 50  0000 C CNN
F 3 "~" H 3050 7000 50  0000 C CNN
	1    3050 7000
	1    0    0    -1  
$EndComp
Text Notes 1050 1100 0    200  ~ 40
ABX relay board (tayda edition) v4.1
Text Notes 1150 1600 0    100  ~ 0
github.com/pepaslabs/abx-tayda
Text Notes 3950 9200 0    60   ~ 0
Choose resistor values to suit your preferred brightness level.
Text Notes 8750 5750 0    60   ~ 0
Dummy relays
$Comp
L CONN_1X1 P4
U 1 1
P 7550 1200
F 0 "P4" V 7550 1200 40  0000 C CNN
F 1 "YG" V 7650 1200 40  0000 C CNN
F 2 "~" H 7600 1150 60  0000 C CNN
F 3 "~" H 7600 1150 60  0000 C CNN
	1    7550 1200
	-1   0    0    1   
$EndComp
$Comp
L CONN_1X1 P3
U 1 1
P 7150 1350
F 0 "P3" V 7150 1350 40  0000 C CNN
F 1 "YR" V 7250 1350 40  0000 C CNN
F 2 "~" H 7200 1300 60  0000 C CNN
F 3 "~" H 7200 1300 60  0000 C CNN
	1    7150 1350
	-1   0    0    1   
$EndComp
$Comp
L CONN_1X1 P2
U 1 1
P 6750 1500
F 0 "P2" V 6750 1500 40  0000 C CNN
F 1 "YL" V 6850 1500 40  0000 C CNN
F 2 "~" H 6800 1450 60  0000 C CNN
F 3 "~" H 6800 1450 60  0000 C CNN
	1    6750 1500
	-1   0    0    1   
$EndComp
Wire Wire Line
	2650 2850 2650 3300
Wire Wire Line
	2550 2850 2550 3500
Wire Wire Line
	8600 1350 9000 1350
Wire Wire Line
	7950 1650 9000 1650
Wire Wire Line
	8500 1100 8500 3500
Wire Wire Line
	8500 3500 9000 3500
Wire Wire Line
	7850 1100 7850 3800
Wire Wire Line
	7850 3800 9000 3800
Wire Wire Line
	3700 9450 3700 9350
Wire Wire Line
	3700 9950 3700 9850
Wire Wire Line
	3400 9450 3400 9350
Wire Wire Line
	3400 9950 3400 9850
Wire Wire Line
	3100 9450 3100 9350
Wire Wire Line
	3100 9950 3100 9850
Wire Wire Line
	2800 9450 2800 9350
Wire Wire Line
	2800 9950 2800 9850
Wire Wire Line
	4150 2600 3950 2600
Wire Wire Line
	3950 2500 3950 3700
Wire Wire Line
	3950 3150 4150 3150
Connection ~ 3950 2600
Wire Wire Line
	3950 3700 4150 3700
Connection ~ 3950 3150
Wire Wire Line
	5350 2700 5450 2700
Wire Wire Line
	5450 2700 5450 3900
Wire Wire Line
	5450 3900 5550 3900
Wire Wire Line
	5350 3800 5450 3800
Connection ~ 5450 3800
Wire Wire Line
	5350 3250 5450 3250
Connection ~ 5450 3250
Wire Wire Line
	4550 2700 4950 2700
Wire Wire Line
	4550 3250 4950 3250
Wire Wire Line
	4550 3800 4950 3800
Wire Wire Line
	4900 3800 4900 3850
Connection ~ 4900 3800
Wire Wire Line
	4900 3300 4900 3250
Connection ~ 4900 3250
Wire Wire Line
	2800 8950 2800 8850
Wire Wire Line
	3100 8950 3100 8850
Wire Wire Line
	3400 8950 3400 8850
Wire Wire Line
	3700 8950 3700 8850
Wire Wire Line
	5100 5400 5300 5400
Wire Wire Line
	3050 5250 3050 5350
Wire Wire Line
	2750 5250 2750 5350
Wire Wire Line
	2450 5250 2450 5350
Wire Wire Line
	4150 6800 4250 6800
Wire Wire Line
	4000 6700 4250 6700
Wire Wire Line
	4150 6600 4250 6600
Wire Wire Line
	4000 6500 4250 6500
Wire Wire Line
	2450 6400 4250 6400
Wire Wire Line
	2750 6300 4250 6300
Wire Wire Line
	3050 6200 4250 6200
Wire Wire Line
	4150 6100 4250 6100
Wire Wire Line
	4900 2750 4900 2700
Connection ~ 4900 2700
Wire Wire Line
	9600 2250 10050 2250
Wire Wire Line
	10050 2250 10050 4300
Wire Wire Line
	10050 4300 9600 4300
Wire Wire Line
	9700 1500 9600 1500
Wire Wire Line
	9700 1900 9600 1900
Wire Wire Line
	10650 2050 10650 2250
Wire Wire Line
	10650 2150 9600 2150
Wire Wire Line
	10650 1550 10650 1650
Wire Wire Line
	10650 4400 9600 4400
Wire Wire Line
	10650 4300 10650 4500
Wire Wire Line
	10650 4900 10650 5000
Wire Wire Line
	10650 2650 10650 2750
Connection ~ 10650 2150
Connection ~ 10650 4400
Wire Wire Line
	10650 3800 10650 3900
Wire Wire Line
	9600 3650 9700 3650
Wire Wire Line
	11150 1250 11150 1350
Wire Wire Line
	10950 1850 11250 1850
Wire Wire Line
	10950 2450 11250 2450
Wire Wire Line
	11150 2450 11150 2550
Wire Wire Line
	11150 2950 11150 3050
Wire Wire Line
	11150 3500 11150 3600
Wire Wire Line
	10950 4100 11250 4100
Wire Wire Line
	11150 4100 11150 4000
Wire Wire Line
	10950 4700 11250 4700
Wire Wire Line
	11150 4700 11150 4800
Wire Wire Line
	11150 5200 11150 5300
Connection ~ 11150 1850
Wire Wire Line
	11150 1750 11150 1850
Connection ~ 11150 2450
Connection ~ 11150 4100
Connection ~ 11150 4700
Wire Wire Line
	14300 1350 14700 1350
Wire Wire Line
	14800 1100 14800 3500
Wire Wire Line
	14800 3500 14300 3500
Wire Wire Line
	13700 2250 13250 2250
Wire Wire Line
	13250 2250 13250 4300
Wire Wire Line
	13250 4300 13700 4300
Wire Wire Line
	13600 1500 13700 1500
Wire Wire Line
	13600 1900 13700 1900
Wire Wire Line
	12600 2050 12600 2250
Wire Wire Line
	12600 2150 13700 2150
Wire Wire Line
	12600 1550 12600 1650
Wire Wire Line
	12600 4400 13700 4400
Wire Wire Line
	12600 4300 12600 4500
Wire Wire Line
	12600 4900 12600 5000
Wire Wire Line
	12600 2650 12600 2750
Connection ~ 12600 2150
Connection ~ 12600 4400
Wire Wire Line
	12600 3800 12600 3900
Wire Wire Line
	13700 3650 13600 3650
Wire Wire Line
	12100 1250 12100 1350
Wire Wire Line
	12000 1850 12300 1850
Wire Wire Line
	12000 2450 12300 2450
Wire Wire Line
	12100 2450 12100 2550
Wire Wire Line
	12100 2950 12100 3050
Wire Wire Line
	12100 3500 12100 3600
Wire Wire Line
	12000 4100 12300 4100
Wire Wire Line
	12100 4100 12100 4000
Wire Wire Line
	12000 4700 12300 4700
Wire Wire Line
	12100 4700 12100 4800
Wire Wire Line
	12100 5200 12100 5300
Connection ~ 12100 1850
Wire Wire Line
	12100 1750 12100 1850
Connection ~ 12100 2450
Connection ~ 12100 4100
Connection ~ 12100 4700
Wire Wire Line
	9650 7200 10100 7200
Wire Wire Line
	10100 7200 10100 9250
Wire Wire Line
	10100 9250 9650 9250
Wire Wire Line
	10600 7000 10600 7200
Wire Wire Line
	10600 7100 9650 7100
Wire Wire Line
	10600 6500 10600 6600
Wire Wire Line
	10600 9350 9650 9350
Wire Wire Line
	10600 9250 10600 9450
Wire Wire Line
	10600 9850 10600 9950
Wire Wire Line
	10600 7600 10600 7700
Connection ~ 10600 7100
Connection ~ 10600 9350
Wire Wire Line
	10600 8750 10600 8850
Wire Wire Line
	11100 6200 11100 6300
Wire Wire Line
	10900 6800 11200 6800
Wire Wire Line
	10900 7400 11200 7400
Wire Wire Line
	11100 7400 11100 7500
Wire Wire Line
	11100 7900 11100 8000
Wire Wire Line
	11100 8450 11100 8550
Wire Wire Line
	10900 9050 11200 9050
Wire Wire Line
	11100 9050 11100 8950
Wire Wire Line
	10900 9650 11200 9650
Wire Wire Line
	11100 9650 11100 9750
Wire Wire Line
	11100 10150 11100 10250
Connection ~ 11100 6800
Wire Wire Line
	11100 6700 11100 6800
Connection ~ 11100 7400
Connection ~ 11100 9050
Connection ~ 11100 9650
Wire Wire Line
	5200 6100 5100 6100
Wire Wire Line
	5100 6000 5400 6000
Connection ~ 10600 9400
Connection ~ 10600 9900
Wire Wire Line
	10400 6600 10400 6550
Wire Wire Line
	10400 6550 10600 6550
Connection ~ 10600 6550
Wire Wire Line
	10400 7000 10400 7050
Wire Wire Line
	10400 7050 10600 7050
Connection ~ 10600 7050
Wire Wire Line
	10400 7200 10400 7150
Wire Wire Line
	10400 7150 10600 7150
Connection ~ 10600 7150
Wire Wire Line
	10400 7600 10400 7650
Wire Wire Line
	10400 7650 10600 7650
Connection ~ 10600 7650
Wire Wire Line
	10400 8850 10400 8800
Wire Wire Line
	10400 8800 10600 8800
Connection ~ 10600 8800
Wire Wire Line
	10400 9250 10400 9300
Wire Wire Line
	10400 9300 10600 9300
Connection ~ 10600 9300
Wire Wire Line
	10400 9450 10400 9400
Wire Wire Line
	10400 9400 10600 9400
Wire Wire Line
	10400 9850 10400 9900
Wire Wire Line
	10400 9900 10600 9900
Wire Wire Line
	12800 1650 12800 1600
Wire Wire Line
	12800 1600 12600 1600
Connection ~ 12600 1600
Wire Wire Line
	12800 2050 12800 2100
Wire Wire Line
	12800 2100 12600 2100
Connection ~ 12600 2100
Wire Wire Line
	12800 2250 12800 2200
Wire Wire Line
	12800 2200 12600 2200
Connection ~ 12600 2200
Wire Wire Line
	12800 2650 12800 2700
Wire Wire Line
	12800 2700 12600 2700
Connection ~ 12600 2700
Wire Wire Line
	12800 4300 12800 4350
Wire Wire Line
	12800 4350 12600 4350
Connection ~ 12600 4350
Wire Wire Line
	12800 3900 12800 3850
Wire Wire Line
	12800 3850 12600 3850
Connection ~ 12600 3850
Wire Wire Line
	12800 4500 12800 4450
Wire Wire Line
	12800 4450 12600 4450
Connection ~ 12600 4450
Wire Wire Line
	12800 4900 12800 4950
Wire Wire Line
	12800 4950 12600 4950
Connection ~ 12600 4950
Wire Wire Line
	10450 4500 10450 4450
Wire Wire Line
	10450 4450 10650 4450
Connection ~ 10650 4450
Wire Wire Line
	10450 4900 10450 4950
Wire Wire Line
	10450 4950 10650 4950
Connection ~ 10650 4950
Wire Wire Line
	10650 4350 10450 4350
Wire Wire Line
	10450 4350 10450 4300
Connection ~ 10650 4350
Wire Wire Line
	10450 3900 10450 3850
Wire Wire Line
	10450 3850 10650 3850
Connection ~ 10650 3850
Wire Wire Line
	10450 2650 10450 2700
Wire Wire Line
	10450 2700 10650 2700
Connection ~ 10650 2700
Wire Wire Line
	10450 2250 10450 2200
Wire Wire Line
	10450 2200 10650 2200
Connection ~ 10650 2200
Wire Wire Line
	10650 2100 10450 2100
Wire Wire Line
	10450 2100 10450 2050
Connection ~ 10650 2100
Wire Wire Line
	10450 1650 10450 1600
Wire Wire Line
	10450 1600 10650 1600
Connection ~ 10650 1600
Wire Wire Line
	5100 5500 5300 5500
Wire Wire Line
	5300 5500 5300 5600
Wire Wire Line
	5300 5400 5300 5300
Wire Wire Line
	5100 6500 5200 6500
Wire Wire Line
	5100 6200 5400 6200
Wire Wire Line
	5100 6300 5200 6300
Wire Wire Line
	5100 6400 5400 6400
Wire Wire Line
	2250 3000 2550 3000
Connection ~ 2550 3000
Wire Wire Line
	2250 3100 2350 3100
Wire Wire Line
	2350 3100 2350 3200
Wire Wire Line
	2250 3200 2650 3200
Connection ~ 2650 3200
Connection ~ 2350 3200
Wire Wire Line
	8600 1100 8600 1350
Wire Wire Line
	9000 1750 8700 1750
Wire Wire Line
	8700 1750 8700 1100
Wire Wire Line
	7950 1100 7950 1650
Wire Wire Line
	8050 2050 9000 2050
Wire Wire Line
	8050 1100 8050 2050
Wire Wire Line
	14700 1350 14700 1100
Wire Wire Line
	14600 1100 14600 1750
Wire Wire Line
	14600 1750 14300 1750
Wire Wire Line
	3050 5750 3050 6500
Wire Wire Line
	2750 5750 2750 6500
Wire Wire Line
	2450 5750 2450 6500
Wire Wire Line
	4150 6000 4250 6000
Wire Wire Line
	4150 5800 4250 5800
Wire Wire Line
	4150 5900 4250 5900
Wire Wire Line
	3650 5800 3650 5700
Wire Wire Line
	3650 5700 4250 5700
Connection ~ 2450 6400
Connection ~ 2750 6300
Connection ~ 3050 6200
Wire Wire Line
	2450 7000 2450 6900
Wire Wire Line
	2750 7000 2750 6900
Wire Wire Line
	3050 7000 3050 6900
Wire Notes Line
	8700 5800 11700 5800
Wire Notes Line
	11700 5800 11700 10450
Wire Notes Line
	11700 10450 8700 10450
Wire Notes Line
	8700 10450 8700 5800
Wire Wire Line
	4000 5400 4250 5400
Wire Wire Line
	4150 5500 4250 5500
Wire Wire Line
	7750 1200 7850 1200
Connection ~ 7850 1200
Wire Wire Line
	7350 1350 7950 1350
Connection ~ 7950 1350
Wire Wire Line
	6950 1500 8050 1500
Connection ~ 8050 1500
$Comp
L CONN_1X1 P5
U 1 1
P 9050 600
F 0 "P5" V 9050 600 40  0000 C CNN
F 1 "XL" V 9150 600 40  0000 C CNN
F 2 "~" H 9100 550 60  0000 C CNN
F 3 "~" H 9100 550 60  0000 C CNN
	1    9050 600 
	0    -1   -1   0   
$EndComp
$Comp
L CONN_1X1 P6
U 1 1
P 9250 600
F 0 "P6" V 9250 600 40  0000 C CNN
F 1 "XR" V 9350 600 40  0000 C CNN
F 2 "~" H 9300 550 60  0000 C CNN
F 3 "~" H 9300 550 60  0000 C CNN
	1    9250 600 
	0    -1   -1   0   
$EndComp
$Comp
L CONN_1X1 P7
U 1 1
P 9450 600
F 0 "P7" V 9450 600 40  0000 C CNN
F 1 "XG" V 9550 600 40  0000 C CNN
F 2 "~" H 9500 550 60  0000 C CNN
F 3 "~" H 9500 550 60  0000 C CNN
	1    9450 600 
	0    -1   -1   0   
$EndComp
Wire Wire Line
	8700 1100 9050 1100
Wire Wire Line
	9050 1100 9050 800 
Wire Wire Line
	8600 1150 9250 1150
Wire Wire Line
	9250 1150 9250 800 
Connection ~ 8600 1150
Wire Wire Line
	8500 1200 9450 1200
Wire Wire Line
	9450 1200 9450 800 
Connection ~ 8500 1200
$Comp
L 2N3906 Q11
U 1 1
P 10750 1850
F 0 "Q11" H 10750 2000 40  0000 R CNN
F 1 "2N3906" H 10750 1700 40  0000 R CNN
F 2 "~" H 10750 1850 60  0000 C CNN
F 3 "~" H 10750 1850 60  0000 C CNN
	1    10750 1850
	-1   0    0    -1  
$EndComp
$Comp
L R_0W25 R23
U 1 1
P 3800 6500
F 0 "R23" V 3880 6500 40  0000 C CNN
F 1 "10k" V 3800 6500 40  0000 C CNN
F 2 "~" V 3730 6500 30  0000 C CNN
F 3 "~" H 3800 6500 30  0000 C CNN
	1    3800 6500
	0    -1   -1   0   
$EndComp
Wire Wire Line
	3500 6500 3600 6500
$Comp
L R_0W25 R24
U 1 1
P 3800 6700
F 0 "R24" V 3880 6700 40  0000 C CNN
F 1 "10k" V 3800 6700 40  0000 C CNN
F 2 "~" V 3730 6700 30  0000 C CNN
F 3 "~" H 3800 6700 30  0000 C CNN
	1    3800 6700
	0    -1   -1   0   
$EndComp
Wire Wire Line
	3600 6700 3500 6700
$Comp
L R_0W25 R25
U 1 1
P 5600 6000
F 0 "R25" V 5680 6000 40  0000 C CNN
F 1 "10k" V 5600 6000 40  0000 C CNN
F 2 "~" V 5530 6000 30  0000 C CNN
F 3 "~" H 5600 6000 30  0000 C CNN
	1    5600 6000
	0    -1   -1   0   
$EndComp
$Comp
L R_0W25 R26
U 1 1
P 5600 6200
F 0 "R26" V 5680 6200 40  0000 C CNN
F 1 "10k" V 5600 6200 40  0000 C CNN
F 2 "~" V 5530 6200 30  0000 C CNN
F 3 "~" H 5600 6200 30  0000 C CNN
	1    5600 6200
	0    -1   -1   0   
$EndComp
$Comp
L R_0W25 R27
U 1 1
P 5600 6400
F 0 "R27" V 5680 6400 40  0000 C CNN
F 1 "10k" V 5600 6400 40  0000 C CNN
F 2 "~" V 5530 6400 30  0000 C CNN
F 3 "~" H 5600 6400 30  0000 C CNN
	1    5600 6400
	0    -1   -1   0   
$EndComp
Wire Wire Line
	5800 6000 5900 6000
Wire Wire Line
	5800 6200 5900 6200
Wire Wire Line
	5800 6400 5900 6400
$Comp
L 2N3906 Q9
U 1 1
P 10750 4100
F 0 "Q9" H 10750 4250 40  0000 R CNN
F 1 "2N3906" H 10750 3950 40  0000 R CNN
F 2 "~" H 10750 4100 60  0000 C CNN
F 3 "~" H 10750 4100 60  0000 C CNN
	1    10750 4100
	-1   0    0    -1  
$EndComp
$Comp
L 2N3906 Q3
U 1 1
P 10700 6800
F 0 "Q3" H 10700 6950 40  0000 R CNN
F 1 "2N3906" H 10700 6650 40  0000 R CNN
F 2 "~" H 10700 6800 60  0000 C CNN
F 3 "~" H 10700 6800 60  0000 C CNN
	1    10700 6800
	-1   0    0    -1  
$EndComp
$Comp
L 2N3906 Q1
U 1 1
P 10700 9050
F 0 "Q1" H 10700 9200 40  0000 R CNN
F 1 "2N3906" H 10700 8900 40  0000 R CNN
F 2 "~" H 10700 9050 60  0000 C CNN
F 3 "~" H 10700 9050 60  0000 C CNN
	1    10700 9050
	-1   0    0    -1  
$EndComp
$Comp
L 2N3906 Q5
U 1 1
P 12500 1850
F 0 "Q5" H 12500 2000 40  0000 R CNN
F 1 "2N3906" H 12500 1700 40  0000 R CNN
F 2 "~" H 12500 1850 60  0000 C CNN
F 3 "~" H 12500 1850 60  0000 C CNN
	1    12500 1850
	1    0    0    -1  
$EndComp
$Comp
L 2N3906 Q7
U 1 1
P 12500 4100
F 0 "Q7" H 12500 4250 40  0000 R CNN
F 1 "2N3906" H 12500 3950 40  0000 R CNN
F 2 "~" H 12500 4100 60  0000 C CNN
F 3 "~" H 12500 4100 60  0000 C CNN
	1    12500 4100
	1    0    0    -1  
$EndComp
$Comp
L R_0W25 R28
U 1 1
P 3800 5400
F 0 "R28" V 3880 5400 40  0000 C CNN
F 1 "10k" V 3800 5400 40  0000 C CNN
F 2 "~" V 3730 5400 30  0000 C CNN
F 3 "~" H 3800 5400 30  0000 C CNN
	1    3800 5400
	0    -1   -1   0   
$EndComp
Wire Wire Line
	3500 5400 3600 5400
$EndSCHEMATC
